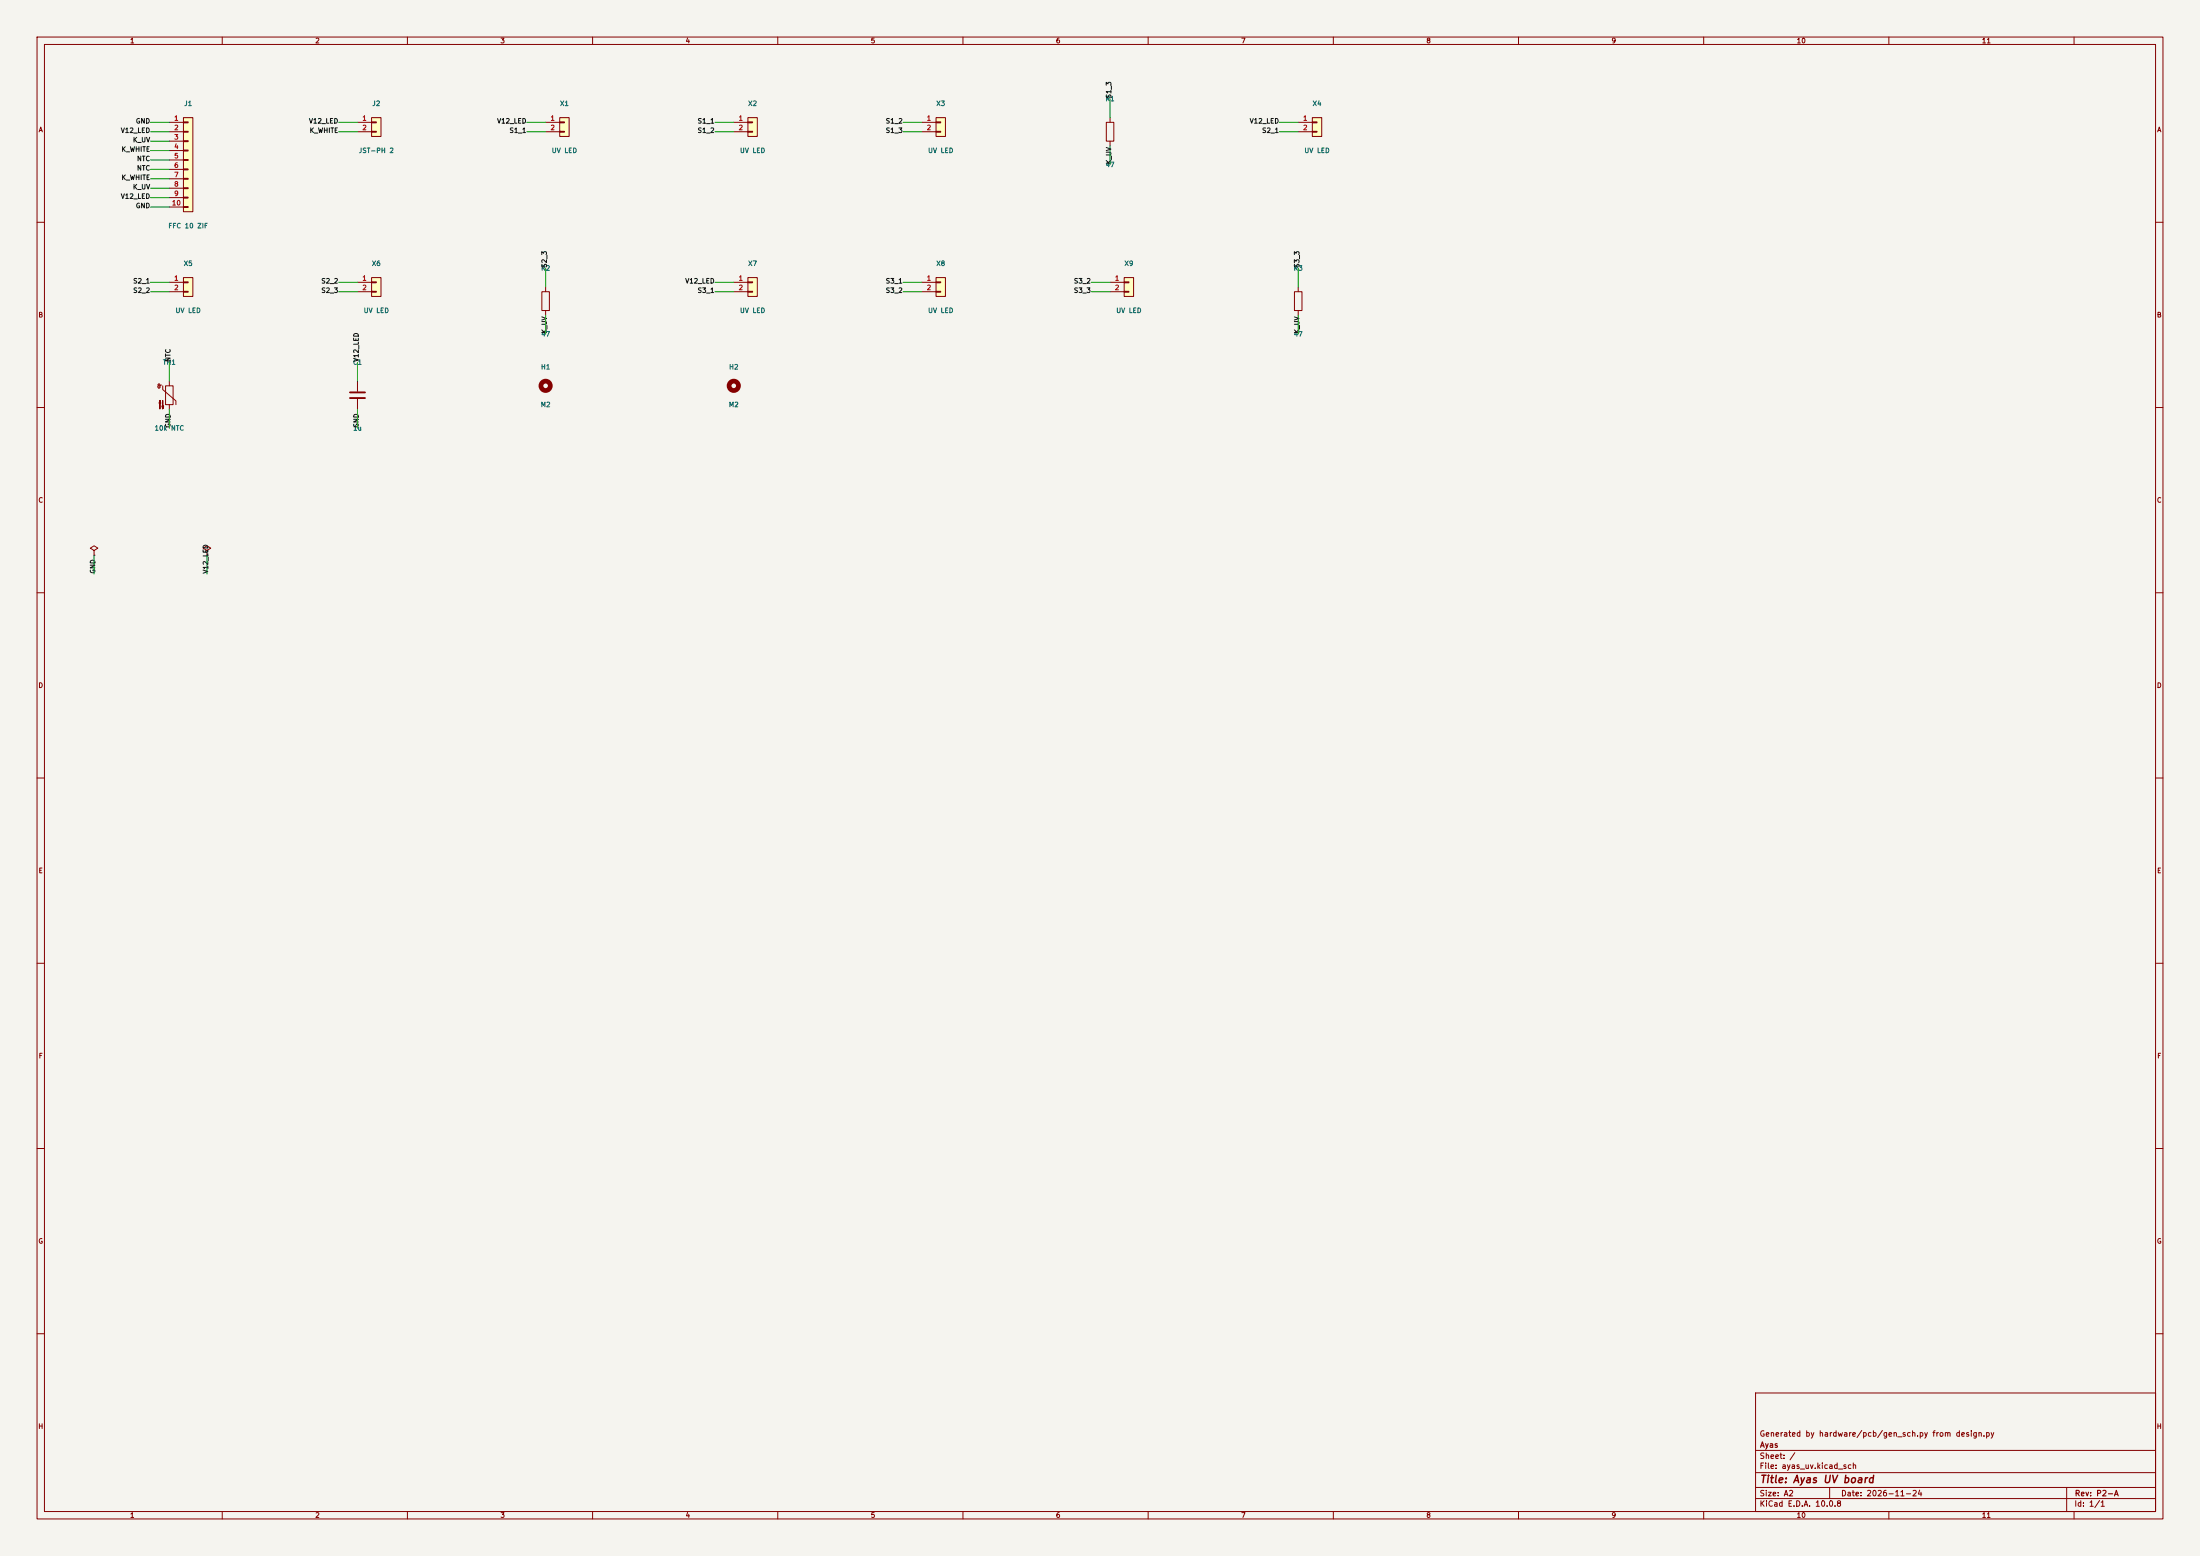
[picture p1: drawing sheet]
(kicad_sch
 (version 20250114)
 (generator "eeschema")
 (generator_version "9.0")
 (paper "A2")
 (title_block
  (title "Ayas UV board")
  (date "2026-11-24")
  (rev "P2-A")
  (company "Ayas")
  (comment 1 "Generated by hardware/pcb/gen_sch.py from design.py"))
 (lib_symbols
  (symbol
   "Connector_Generic:Conn_01x10"
   (pin_names
    (offset 1.016) (hide yes)) (exclude_from_sim no) (in_bom yes) (on_board yes)
   (in_pos_files yes)
   (duplicate_pin_numbers_are_jumpers no)
   (property
    "Reference"
    "J" (at 0 12.7 0) (show_name no) (do_not_autoplace no) (effects (font (size 1.27 1.27))))
   (property
    "Value"
    "Conn_01x10" (at 0 -15.24 0) (show_name no) (do_not_autoplace no) (effects (font (size 1.27 1.27))))
   (property
    "Footprint"
    "" (at 0 0 0) (show_name no) (do_not_autoplace no) (hide yes) (effects (font (size 1.27 1.27))))
   (property
    "Datasheet"
    "" (at 0 0 0) (show_name no) (do_not_autoplace no) (hide yes) (effects (font (size 1.27 1.27))))
   (property
    "Description"
    "Generic connector, single row, 01x10, script generated (kicad-library-utils/schlib/autogen/connector/)" (at 0 0 0) (show_name no) (do_not_autoplace no) (hide yes) (effects (font (size 1.27 1.27))))
   (property
    "ki_keywords"
    "connector" (at 0 0 0) (show_name no) (do_not_autoplace no) (hide yes) (effects (font (size 1.27 1.27))))
   (property
    "ki_fp_filters"
    "Connector*:*_1x??_*" (at 0 0 0) (show_name no) (do_not_autoplace no) (hide yes) (effects (font (size 1.27 1.27))))
   (symbol
    "Conn_01x10_1_1"
    (rectangle (start -1.27 11.43) (end 1.27 -13.97) (stroke (width 0.254) (type default)) (fill (type background)))
    (rectangle (start -1.27 10.287) (end 0 10.033) (stroke (width 0.1524) (type default)) (fill (type none)))
    (rectangle (start -1.27 7.747) (end 0 7.493) (stroke (width 0.1524) (type default)) (fill (type none)))
    (rectangle (start -1.27 5.207) (end 0 4.953) (stroke (width 0.1524) (type default)) (fill (type none)))
    (rectangle (start -1.27 2.667) (end 0 2.413) (stroke (width 0.1524) (type default)) (fill (type none)))
    (rectangle (start -1.27 0.127) (end 0 -0.127) (stroke (width 0.1524) (type default)) (fill (type none)))
    (rectangle (start -1.27 -2.413) (end 0 -2.667) (stroke (width 0.1524) (type default)) (fill (type none)))
    (rectangle (start -1.27 -4.953) (end 0 -5.207) (stroke (width 0.1524) (type default)) (fill (type none)))
    (rectangle (start -1.27 -7.493) (end 0 -7.747) (stroke (width 0.1524) (type default)) (fill (type none)))
    (rectangle (start -1.27 -10.033) (end 0 -10.287) (stroke (width 0.1524) (type default)) (fill (type none)))
    (rectangle (start -1.27 -12.573) (end 0 -12.827) (stroke (width 0.1524) (type default)) (fill (type none)))
    (pin
    passive
    line (at -5.08 10.16 0) (length 3.81) (name
    "Pin_1" (effects (font (size 1.27 1.27)))) (number
    "1" (effects (font (size 1.27 1.27)))))
    (pin
    passive
    line (at -5.08 7.62 0) (length 3.81) (name
    "Pin_2" (effects (font (size 1.27 1.27)))) (number
    "2" (effects (font (size 1.27 1.27)))))
    (pin
    passive
    line (at -5.08 5.08 0) (length 3.81) (name
    "Pin_3" (effects (font (size 1.27 1.27)))) (number
    "3" (effects (font (size 1.27 1.27)))))
    (pin
    passive
    line (at -5.08 2.54 0) (length 3.81) (name
    "Pin_4" (effects (font (size 1.27 1.27)))) (number
    "4" (effects (font (size 1.27 1.27)))))
    (pin
    passive
    line (at -5.08 0 0) (length 3.81) (name
    "Pin_5" (effects (font (size 1.27 1.27)))) (number
    "5" (effects (font (size 1.27 1.27)))))
    (pin
    passive
    line (at -5.08 -2.54 0) (length 3.81) (name
    "Pin_6" (effects (font (size 1.27 1.27)))) (number
    "6" (effects (font (size 1.27 1.27)))))
    (pin
    passive
    line (at -5.08 -5.08 0) (length 3.81) (name
    "Pin_7" (effects (font (size 1.27 1.27)))) (number
    "7" (effects (font (size 1.27 1.27)))))
    (pin
    passive
    line (at -5.08 -7.62 0) (length 3.81) (name
    "Pin_8" (effects (font (size 1.27 1.27)))) (number
    "8" (effects (font (size 1.27 1.27)))))
    (pin
    passive
    line (at -5.08 -10.16 0) (length 3.81) (name
    "Pin_9" (effects (font (size 1.27 1.27)))) (number
    "9" (effects (font (size 1.27 1.27)))))
    (pin
    passive
    line (at -5.08 -12.7 0) (length 3.81) (name
    "Pin_10" (effects (font (size 1.27 1.27)))) (number
    "10" (effects (font (size 1.27 1.27))))))
   (embedded_fonts no))
  (symbol
   "Connector_Generic:Conn_01x02"
   (pin_names
    (offset 1.016) (hide yes)) (exclude_from_sim no) (in_bom yes) (on_board yes)
   (in_pos_files yes)
   (duplicate_pin_numbers_are_jumpers no)
   (property
    "Reference"
    "J" (at 0 2.54 0) (show_name no) (do_not_autoplace no) (effects (font (size 1.27 1.27))))
   (property
    "Value"
    "Conn_01x02" (at 0 -5.08 0) (show_name no) (do_not_autoplace no) (effects (font (size 1.27 1.27))))
   (property
    "Footprint"
    "" (at 0 0 0) (show_name no) (do_not_autoplace no) (hide yes) (effects (font (size 1.27 1.27))))
   (property
    "Datasheet"
    "" (at 0 0 0) (show_name no) (do_not_autoplace no) (hide yes) (effects (font (size 1.27 1.27))))
   (property
    "Description"
    "Generic connector, single row, 01x02, script generated (kicad-library-utils/schlib/autogen/connector/)" (at 0 0 0) (show_name no) (do_not_autoplace no) (hide yes) (effects (font (size 1.27 1.27))))
   (property
    "ki_keywords"
    "connector" (at 0 0 0) (show_name no) (do_not_autoplace no) (hide yes) (effects (font (size 1.27 1.27))))
   (property
    "ki_fp_filters"
    "Connector*:*_1x??_*" (at 0 0 0) (show_name no) (do_not_autoplace no) (hide yes) (effects (font (size 1.27 1.27))))
   (symbol
    "Conn_01x02_1_1"
    (rectangle (start -1.27 1.27) (end 1.27 -3.81) (stroke (width 0.254) (type default)) (fill (type background)))
    (rectangle (start -1.27 0.127) (end 0 -0.127) (stroke (width 0.1524) (type default)) (fill (type none)))
    (rectangle (start -1.27 -2.413) (end 0 -2.667) (stroke (width 0.1524) (type default)) (fill (type none)))
    (pin
    passive
    line (at -5.08 0 0) (length 3.81) (name
    "Pin_1" (effects (font (size 1.27 1.27)))) (number
    "1" (effects (font (size 1.27 1.27)))))
    (pin
    passive
    line (at -5.08 -2.54 0) (length 3.81) (name
    "Pin_2" (effects (font (size 1.27 1.27)))) (number
    "2" (effects (font (size 1.27 1.27))))))
   (embedded_fonts no))
  (symbol
   "Device:R"
   (pin_numbers (hide yes))
   (pin_names
    (offset 0)) (exclude_from_sim no) (in_bom yes) (on_board yes)
   (in_pos_files yes)
   (duplicate_pin_numbers_are_jumpers no)
   (property
    "Reference"
    "R" (at 2.032 0 90) (show_name no) (do_not_autoplace no) (effects (font (size 1.27 1.27))))
   (property
    "Value"
    "R" (at 0 0 90) (show_name no) (do_not_autoplace no) (effects (font (size 1.27 1.27))))
   (property
    "Footprint"
    "" (at -1.778 0 90) (show_name no) (do_not_autoplace no) (hide yes) (effects (font (size 1.27 1.27))))
   (property
    "Datasheet"
    "" (at 0 0 0) (show_name no) (do_not_autoplace no) (hide yes) (effects (font (size 1.27 1.27))))
   (property
    "Description"
    "Resistor" (at 0 0 0) (show_name no) (do_not_autoplace no) (hide yes) (effects (font (size 1.27 1.27))))
   (property
    "ki_keywords"
    "R res resistor" (at 0 0 0) (show_name no) (do_not_autoplace no) (hide yes) (effects (font (size 1.27 1.27))))
   (property
    "ki_fp_filters"
    "R_*" (at 0 0 0) (show_name no) (do_not_autoplace no) (hide yes) (effects (font (size 1.27 1.27))))
   (symbol
    "R_0_1"
    (rectangle (start -1.016 -2.54) (end 1.016 2.54) (stroke (width 0.254) (type default)) (fill (type none))))
   (symbol
    "R_1_1"
    (pin
    passive
    line (at 0 3.81 270) (length 1.27) (name
    "" (effects (font (size 1.27 1.27)))) (number
    "1" (effects (font (size 1.27 1.27)))))
    (pin
    passive
    line (at 0 -3.81 90) (length 1.27) (name
    "" (effects (font (size 1.27 1.27)))) (number
    "2" (effects (font (size 1.27 1.27))))))
   (embedded_fonts no))
  (symbol
   "Device:Thermistor_NTC"
   (pin_numbers (hide yes))
   (pin_names
    (offset 0)) (exclude_from_sim no) (in_bom yes) (on_board yes)
   (in_pos_files yes)
   (duplicate_pin_numbers_are_jumpers no)
   (property
    "Reference"
    "TH" (at -4.445 0 90) (show_name no) (do_not_autoplace no) (effects (font (size 1.27 1.27))))
   (property
    "Value"
    "Thermistor_NTC" (at 3.175 0 90) (show_name no) (do_not_autoplace no) (effects (font (size 1.27 1.27))))
   (property
    "Footprint"
    "" (at 0 1.27 0) (show_name no) (do_not_autoplace no) (hide yes) (effects (font (size 1.27 1.27))))
   (property
    "Datasheet"
    "" (at 0 1.27 0) (show_name no) (do_not_autoplace no) (hide yes) (effects (font (size 1.27 1.27))))
   (property
    "Description"
    "Temperature dependent resistor, negative temperature coefficient" (at 0 0 0) (show_name no) (do_not_autoplace no) (hide yes) (effects (font (size 1.27 1.27))))
   (property
    "ki_keywords"
    "thermistor NTC resistor sensor RTD" (at 0 0 0) (show_name no) (do_not_autoplace no) (hide yes) (effects (font (size 1.27 1.27))))
   (property
    "ki_fp_filters"
    "R_* RV_*" (at 0 0 0) (show_name no) (do_not_autoplace no) (hide yes) (effects (font (size 1.27 1.27))))
   (symbol
    "Thermistor_NTC_0_1"
    (arc (start -3.175 2.413) (mid -3.0506 2.3165) (end -3.048 2.159) (stroke (width 0) (type default)) (fill (type none)))
    (arc (start -3.048 2.794) (mid -2.9736 2.9736) (end -2.794 3.048) (stroke (width 0) (type default)) (fill (type none)))
    (arc (start -2.794 3.048) (mid -2.6144 2.9736) (end -2.54 2.794) (stroke (width 0) (type default)) (fill (type none)))
    (arc (start -2.794 2.54) (mid -2.9736 2.6144) (end -3.048 2.794) (stroke (width 0) (type default)) (fill (type none)))
    (arc (start -2.794 1.905) (mid -2.9736 1.9794) (end -3.048 2.159) (stroke (width 0) (type default)) (fill (type none)))
    (arc (start -2.54 2.159) (mid -2.6144 1.9794) (end -2.794 1.905) (stroke (width 0) (type default)) (fill (type none)))
    (arc (start -2.159 2.794) (mid -2.434 2.5608) (end -2.794 2.54) (stroke (width 0) (type default)) (fill (type none)))
    (polyline (pts (xy -2.54 2.159) (xy -2.54 2.794)) (stroke (width 0) (type default)) (fill (type none)))
    (polyline (pts (xy -2.54 -3.683) (xy -2.54 -1.397) (xy -2.794 -2.159) (xy -2.286 -2.159) (xy -2.54 -1.397) (xy -2.54 -1.651)) (stroke (width 0) (type default)) (fill (type outline)))
    (polyline (pts (xy -1.778 2.54) (xy -1.778 1.524) (xy 1.778 -1.524) (xy 1.778 -2.54)) (stroke (width 0) (type default)) (fill (type none)))
    (polyline (pts (xy -1.778 -1.397) (xy -1.778 -3.683) (xy -2.032 -2.921) (xy -1.524 -2.921) (xy -1.778 -3.683) (xy -1.778 -3.429)) (stroke (width 0) (type default)) (fill (type outline)))
    (rectangle (start -1.016 2.54) (end 1.016 -2.54) (stroke (width 0.254) (type default)) (fill (type none))))
   (symbol
    "Thermistor_NTC_1_1"
    (pin
    passive
    line (at 0 3.81 270) (length 1.27) (name
    "" (effects (font (size 1.27 1.27)))) (number
    "1" (effects (font (size 1.27 1.27)))))
    (pin
    passive
    line (at 0 -3.81 90) (length 1.27) (name
    "" (effects (font (size 1.27 1.27)))) (number
    "2" (effects (font (size 1.27 1.27))))))
   (embedded_fonts no))
  (symbol
   "Device:C"
   (pin_numbers (hide yes))
   (pin_names
    (offset 0.254)) (exclude_from_sim no) (in_bom yes) (on_board yes)
   (in_pos_files yes)
   (duplicate_pin_numbers_are_jumpers no)
   (property
    "Reference"
    "C" (at 0.635 2.54 0) (show_name no) (do_not_autoplace no) (effects (font (size 1.27 1.27)) (justify left)))
   (property
    "Value"
    "C" (at 0.635 -2.54 0) (show_name no) (do_not_autoplace no) (effects (font (size 1.27 1.27)) (justify left)))
   (property
    "Footprint"
    "" (at 0.9652 -3.81 0) (show_name no) (do_not_autoplace no) (hide yes) (effects (font (size 1.27 1.27))))
   (property
    "Datasheet"
    "" (at 0 0 0) (show_name no) (do_not_autoplace no) (hide yes) (effects (font (size 1.27 1.27))))
   (property
    "Description"
    "Unpolarized capacitor" (at 0 0 0) (show_name no) (do_not_autoplace no) (hide yes) (effects (font (size 1.27 1.27))))
   (property
    "ki_keywords"
    "cap capacitor" (at 0 0 0) (show_name no) (do_not_autoplace no) (hide yes) (effects (font (size 1.27 1.27))))
   (property
    "ki_fp_filters"
    "C_*" (at 0 0 0) (show_name no) (do_not_autoplace no) (hide yes) (effects (font (size 1.27 1.27))))
   (symbol
    "C_0_1"
    (polyline (pts (xy -2.032 0.762) (xy 2.032 0.762)) (stroke (width 0.508) (type default)) (fill (type none)))
    (polyline (pts (xy -2.032 -0.762) (xy 2.032 -0.762)) (stroke (width 0.508) (type default)) (fill (type none))))
   (symbol
    "C_1_1"
    (pin
    passive
    line (at 0 3.81 270) (length 2.794) (name
    "" (effects (font (size 1.27 1.27)))) (number
    "1" (effects (font (size 1.27 1.27)))))
    (pin
    passive
    line (at 0 -3.81 90) (length 2.794) (name
    "" (effects (font (size 1.27 1.27)))) (number
    "2" (effects (font (size 1.27 1.27))))))
   (embedded_fonts no))
  (symbol
   "Mechanical:MountingHole"
   (pin_names
    (offset 1.016)) (exclude_from_sim no) (in_bom no) (on_board yes)
   (in_pos_files yes)
   (duplicate_pin_numbers_are_jumpers no)
   (property
    "Reference"
    "H" (at 0 5.08 0) (show_name no) (do_not_autoplace no) (effects (font (size 1.27 1.27))))
   (property
    "Value"
    "MountingHole" (at 0 3.175 0) (show_name no) (do_not_autoplace no) (effects (font (size 1.27 1.27))))
   (property
    "Footprint"
    "" (at 0 0 0) (show_name no) (do_not_autoplace no) (hide yes) (effects (font (size 1.27 1.27))))
   (property
    "Datasheet"
    "" (at 0 0 0) (show_name no) (do_not_autoplace no) (hide yes) (effects (font (size 1.27 1.27))))
   (property
    "Description"
    "Mounting Hole without connection" (at 0 0 0) (show_name no) (do_not_autoplace no) (hide yes) (effects (font (size 1.27 1.27))))
   (property
    "ki_keywords"
    "mounting hole" (at 0 0 0) (show_name no) (do_not_autoplace no) (hide yes) (effects (font (size 1.27 1.27))))
   (property
    "ki_fp_filters"
    "MountingHole*" (at 0 0 0) (show_name no) (do_not_autoplace no) (hide yes) (effects (font (size 1.27 1.27))))
   (symbol
    "MountingHole_0_1"
    (circle (center 0 0) (radius 1.27) (stroke (width 1.27) (type default)) (fill (type none))))
   (embedded_fonts no))
  (symbol
   "power:PWR_FLAG"
   (power global)
   (pin_numbers (hide yes))
   (pin_names
    (offset 0) (hide yes)) (exclude_from_sim no) (in_bom yes) (on_board yes)
   (in_pos_files yes)
   (duplicate_pin_numbers_are_jumpers no)
   (property
    "Reference"
    "#FLG" (at 0 1.905 0) (show_name no) (do_not_autoplace no) (hide yes) (effects (font (size 1.27 1.27))))
   (property
    "Value"
    "PWR_FLAG" (at 0 3.81 0) (show_name no) (do_not_autoplace no) (effects (font (size 1.27 1.27))))
   (property
    "Footprint"
    "" (at 0 0 0) (show_name no) (do_not_autoplace no) (hide yes) (effects (font (size 1.27 1.27))))
   (property
    "Datasheet"
    "" (at 0 0 0) (show_name no) (do_not_autoplace no) (hide yes) (effects (font (size 1.27 1.27))))
   (property
    "Description"
    "Special symbol for telling ERC where power comes from" (at 0 0 0) (show_name no) (do_not_autoplace no) (hide yes) (effects (font (size 1.27 1.27))))
   (property
    "ki_keywords"
    "flag power" (at 0 0 0) (show_name no) (do_not_autoplace no) (hide yes) (effects (font (size 1.27 1.27))))
   (symbol
    "PWR_FLAG_0_0"
    (pin
    power_out
    line (at 0 0 90) (length 0) (name
    "" (effects (font (size 1.27 1.27)))) (number
    "1" (effects (font (size 1.27 1.27))))))
   (symbol
    "PWR_FLAG_0_1"
    (polyline (pts (xy 0 0) (xy 0 1.27) (xy -1.016 1.905) (xy 0 2.54) (xy 1.016 1.905) (xy 0 1.27)) (stroke (width 0) (type default)) (fill (type none))))
   (embedded_fonts no)))
 (symbol
  (lib_id "Connector_Generic:Conn_01x10") (at 50.8 43.18 0) (unit 1) (exclude_from_sim no) (in_bom yes) (on_board yes) (dnp no)
  (property
   "Reference"
   "J1" (at 50.8 27.94 0) (effects (font (size 1.27 1.27))))
  (property
   "Value"
   "FFC 10 ZIF" (at 50.8 60.96 0) (effects (font (size 1.27 1.27))))
  (property
   "Footprint"
   "Connector_FFC-FPC:Molex_200528-0100_1x10-1MP_P1.00mm_Horizontal" (at 50.8 43.18 0) (effects (font (size 1.27 1.27)) (hide yes)))
  (property
   "Datasheet"
   "" (at 50.8 43.18 0) (effects (font (size 1.27 1.27)) (hide yes)))
  (property
   "MPN"
   "200528-0100 (Molex)" (at 50.8 43.18 0) (effects (font (size 1.27 1.27)) (hide yes)))
  (property
   "Note"
   "flex to the pod dock in the body front face" (at 50.8 43.18 0) (effects (font (size 1.27 1.27)) (hide yes)))
  (pin
   "1")
  (pin
   "2")
  (pin
   "3")
  (pin
   "4")
  (pin
   "5")
  (pin
   "6")
  (pin
   "7")
  (pin
   "8")
  (pin
   "9")
  (pin
   "10")
  (instances (project
    "ayas_uv" (path
    "/d7e08c6d-6551-49b2-8339-566bd74d6e7a" (reference "J1") (unit 1)))))
 (wire (pts (xy 45.72 33.02) (xy 40.64 33.02)) (stroke (width 0) (type default)))
 (label
  "GND" (at 40.64 33.02 180) (effects (font (size 1.27 1.27)) (justify right)))
 (wire (pts (xy 45.72 35.56) (xy 40.64 35.56)) (stroke (width 0) (type default)))
 (label
  "V12_LED" (at 40.64 35.56 180) (effects (font (size 1.27 1.27)) (justify right)))
 (wire (pts (xy 45.72 38.1) (xy 40.64 38.1)) (stroke (width 0) (type default)))
 (label
  "K_UV" (at 40.64 38.1 180) (effects (font (size 1.27 1.27)) (justify right)))
 (wire (pts (xy 45.72 40.64) (xy 40.64 40.64)) (stroke (width 0) (type default)))
 (label
  "K_WHITE" (at 40.64 40.64 180) (effects (font (size 1.27 1.27)) (justify right)))
 (wire (pts (xy 45.72 43.18) (xy 40.64 43.18)) (stroke (width 0) (type default)))
 (label
  "NTC" (at 40.64 43.18 180) (effects (font (size 1.27 1.27)) (justify right)))
 (wire (pts (xy 45.72 45.72) (xy 40.64 45.72)) (stroke (width 0) (type default)))
 (label
  "NTC" (at 40.64 45.72 180) (effects (font (size 1.27 1.27)) (justify right)))
 (wire (pts (xy 45.72 48.26) (xy 40.64 48.26)) (stroke (width 0) (type default)))
 (label
  "K_WHITE" (at 40.64 48.26 180) (effects (font (size 1.27 1.27)) (justify right)))
 (wire (pts (xy 45.72 50.8) (xy 40.64 50.8)) (stroke (width 0) (type default)))
 (label
  "K_UV" (at 40.64 50.8 180) (effects (font (size 1.27 1.27)) (justify right)))
 (wire (pts (xy 45.72 53.34) (xy 40.64 53.34)) (stroke (width 0) (type default)))
 (label
  "V12_LED" (at 40.64 53.34 180) (effects (font (size 1.27 1.27)) (justify right)))
 (wire (pts (xy 45.72 55.88) (xy 40.64 55.88)) (stroke (width 0) (type default)))
 (label
  "GND" (at 40.64 55.88 180) (effects (font (size 1.27 1.27)) (justify right)))
 (symbol
  (lib_id "Connector_Generic:Conn_01x02") (at 101.6 33.02 0) (unit 1) (exclude_from_sim no) (in_bom yes) (on_board yes) (dnp no)
  (property
   "Reference"
   "J2" (at 101.6 27.94 0) (effects (font (size 1.27 1.27))))
  (property
   "Value"
   "JST-PH 2" (at 101.6 40.64 0) (effects (font (size 1.27 1.27))))
  (property
   "Footprint"
   "Connector_JST:JST_PH_B2B-PH-K_1x02_P2.00mm_Vertical" (at 101.6 33.02 0) (effects (font (size 1.27 1.27)) (hide yes)))
  (property
   "Datasheet"
   "" (at 101.6 33.02 0) (effects (font (size 1.27 1.27)) (hide yes)))
  (property
   "MPN"
   "B2B-PH-K-S (JST)" (at 101.6 33.02 0) (effects (font (size 1.27 1.27)) (hide yes)))
  (property
   "Note"
   "WHITE: to the WHITE-L/R carrier J4" (at 101.6 33.02 0) (effects (font (size 1.27 1.27)) (hide yes)))
  (pin
   "1")
  (pin
   "2")
  (instances (project
    "ayas_uv" (path
    "/d7e08c6d-6551-49b2-8339-566bd74d6e7a" (reference "J2") (unit 1)))))
 (wire (pts (xy 96.52 33.02) (xy 91.44 33.02)) (stroke (width 0) (type default)))
 (label
  "V12_LED" (at 91.44 33.02 180) (effects (font (size 1.27 1.27)) (justify right)))
 (wire (pts (xy 96.52 35.56) (xy 91.44 35.56)) (stroke (width 0) (type default)))
 (label
  "K_WHITE" (at 91.44 35.56 180) (effects (font (size 1.27 1.27)) (justify right)))
 (symbol
  (lib_id "Connector_Generic:Conn_01x02") (at 152.4 33.02 0) (unit 1) (exclude_from_sim no) (in_bom yes) (on_board yes) (dnp no)
  (property
   "Reference"
   "X1" (at 152.4 27.94 0) (effects (font (size 1.27 1.27))))
  (property
   "Value"
   "UV LED" (at 152.4 40.64 0) (effects (font (size 1.27 1.27))))
  (property
   "Footprint"
   "Connector_PinSocket_2.54mm:PinSocket_1x02_P2.54mm_Vertical" (at 152.4 33.02 0) (effects (font (size 1.27 1.27)) (hide yes)))
  (property
   "Datasheet"
   "" (at 152.4 33.02 0) (effects (font (size 1.27 1.27)) (hide yes)))
  (property
   "MPN"
   "2-pin machined socket, 2.54 mm (Mill-Max 310-43-102-41-001000)" (at 152.4 33.02 0) (effects (font (size 1.27 1.27)) (hide yes)))
  (property
   "Note"
   "pin 1 = anode (+), square pad; 5 mm 395 nm UV LED plugs in" (at 152.4 33.02 0) (effects (font (size 1.27 1.27)) (hide yes)))
  (pin
   "1")
  (pin
   "2")
  (instances (project
    "ayas_uv" (path
    "/d7e08c6d-6551-49b2-8339-566bd74d6e7a" (reference "X1") (unit 1)))))
 (wire (pts (xy 147.32 33.02) (xy 142.24 33.02)) (stroke (width 0) (type default)))
 (label
  "V12_LED" (at 142.24 33.02 180) (effects (font (size 1.27 1.27)) (justify right)))
 (wire (pts (xy 147.32 35.56) (xy 142.24 35.56)) (stroke (width 0) (type default)))
 (label
  "S1_1" (at 142.24 35.56 180) (effects (font (size 1.27 1.27)) (justify right)))
 (symbol
  (lib_id "Connector_Generic:Conn_01x02") (at 203.2 33.02 0) (unit 1) (exclude_from_sim no) (in_bom yes) (on_board yes) (dnp no)
  (property
   "Reference"
   "X2" (at 203.2 27.94 0) (effects (font (size 1.27 1.27))))
  (property
   "Value"
   "UV LED" (at 203.2 40.64 0) (effects (font (size 1.27 1.27))))
  (property
   "Footprint"
   "Connector_PinSocket_2.54mm:PinSocket_1x02_P2.54mm_Vertical" (at 203.2 33.02 0) (effects (font (size 1.27 1.27)) (hide yes)))
  (property
   "Datasheet"
   "" (at 203.2 33.02 0) (effects (font (size 1.27 1.27)) (hide yes)))
  (property
   "MPN"
   "2-pin machined socket, 2.54 mm (Mill-Max 310-43-102-41-001000)" (at 203.2 33.02 0) (effects (font (size 1.27 1.27)) (hide yes)))
  (property
   "Note"
   "pin 1 = anode (+), square pad; 5 mm 395 nm UV LED plugs in" (at 203.2 33.02 0) (effects (font (size 1.27 1.27)) (hide yes)))
  (pin
   "1")
  (pin
   "2")
  (instances (project
    "ayas_uv" (path
    "/d7e08c6d-6551-49b2-8339-566bd74d6e7a" (reference "X2") (unit 1)))))
 (wire (pts (xy 198.12 33.02) (xy 193.04 33.02)) (stroke (width 0) (type default)))
 (label
  "S1_1" (at 193.04 33.02 180) (effects (font (size 1.27 1.27)) (justify right)))
 (wire (pts (xy 198.12 35.56) (xy 193.04 35.56)) (stroke (width 0) (type default)))
 (label
  "S1_2" (at 193.04 35.56 180) (effects (font (size 1.27 1.27)) (justify right)))
 (symbol
  (lib_id "Connector_Generic:Conn_01x02") (at 254 33.02 0) (unit 1) (exclude_from_sim no) (in_bom yes) (on_board yes) (dnp no)
  (property
   "Reference"
   "X3" (at 254 27.94 0) (effects (font (size 1.27 1.27))))
  (property
   "Value"
   "UV LED" (at 254 40.64 0) (effects (font (size 1.27 1.27))))
  (property
   "Footprint"
   "Connector_PinSocket_2.54mm:PinSocket_1x02_P2.54mm_Vertical" (at 254 33.02 0) (effects (font (size 1.27 1.27)) (hide yes)))
  (property
   "Datasheet"
   "" (at 254 33.02 0) (effects (font (size 1.27 1.27)) (hide yes)))
  (property
   "MPN"
   "2-pin machined socket, 2.54 mm (Mill-Max 310-43-102-41-001000)" (at 254 33.02 0) (effects (font (size 1.27 1.27)) (hide yes)))
  (property
   "Note"
   "pin 1 = anode (+), square pad; 5 mm 395 nm UV LED plugs in" (at 254 33.02 0) (effects (font (size 1.27 1.27)) (hide yes)))
  (pin
   "1")
  (pin
   "2")
  (instances (project
    "ayas_uv" (path
    "/d7e08c6d-6551-49b2-8339-566bd74d6e7a" (reference "X3") (unit 1)))))
 (wire (pts (xy 248.92 33.02) (xy 243.84 33.02)) (stroke (width 0) (type default)))
 (label
  "S1_2" (at 243.84 33.02 180) (effects (font (size 1.27 1.27)) (justify right)))
 (wire (pts (xy 248.92 35.56) (xy 243.84 35.56)) (stroke (width 0) (type default)))
 (label
  "S1_3" (at 243.84 35.56 180) (effects (font (size 1.27 1.27)) (justify right)))
 (symbol
  (lib_id "Device:R") (at 299.72 35.56 0) (unit 1) (exclude_from_sim no) (in_bom yes) (on_board yes) (dnp no)
  (property
   "Reference"
   "R1" (at 299.72 26.67 0) (effects (font (size 1.27 1.27))))
  (property
   "Value"
   "47" (at 299.72 44.45 0) (effects (font (size 1.27 1.27))))
  (property
   "Footprint"
   "Resistor_SMD:R_0805_2012Metric" (at 299.72 35.56 0) (effects (font (size 1.27 1.27)) (hide yes)))
  (property
   "Datasheet"
   "" (at 299.72 35.56 0) (effects (font (size 1.27 1.27)) (hide yes)))
  (property
   "MPN"
   "" (at 299.72 35.56 0) (effects (font (size 1.27 1.27)) (hide yes)))
  (pin
   "1")
  (pin
   "2")
  (instances (project
    "ayas_uv" (path
    "/d7e08c6d-6551-49b2-8339-566bd74d6e7a" (reference "R1") (unit 1)))))
 (wire (pts (xy 299.72 31.75) (xy 299.72 26.67)) (stroke (width 0) (type default)))
 (label
  "S1_3" (at 299.72 26.67 90) (effects (font (size 1.27 1.27)) (justify left)))
 (wire (pts (xy 299.72 39.37) (xy 299.72 44.45)) (stroke (width 0) (type default)))
 (label
  "K_UV" (at 299.72 44.45 270) (effects (font (size 1.27 1.27)) (justify left)))
 (symbol
  (lib_id "Connector_Generic:Conn_01x02") (at 355.6 33.02 0) (unit 1) (exclude_from_sim no) (in_bom yes) (on_board yes) (dnp no)
  (property
   "Reference"
   "X4" (at 355.6 27.94 0) (effects (font (size 1.27 1.27))))
  (property
   "Value"
   "UV LED" (at 355.6 40.64 0) (effects (font (size 1.27 1.27))))
  (property
   "Footprint"
   "Connector_PinSocket_2.54mm:PinSocket_1x02_P2.54mm_Vertical" (at 355.6 33.02 0) (effects (font (size 1.27 1.27)) (hide yes)))
  (property
   "Datasheet"
   "" (at 355.6 33.02 0) (effects (font (size 1.27 1.27)) (hide yes)))
  (property
   "MPN"
   "2-pin machined socket, 2.54 mm (Mill-Max 310-43-102-41-001000)" (at 355.6 33.02 0) (effects (font (size 1.27 1.27)) (hide yes)))
  (property
   "Note"
   "pin 1 = anode (+), square pad; 5 mm 395 nm UV LED plugs in" (at 355.6 33.02 0) (effects (font (size 1.27 1.27)) (hide yes)))
  (pin
   "1")
  (pin
   "2")
  (instances (project
    "ayas_uv" (path
    "/d7e08c6d-6551-49b2-8339-566bd74d6e7a" (reference "X4") (unit 1)))))
 (wire (pts (xy 350.52 33.02) (xy 345.44 33.02)) (stroke (width 0) (type default)))
 (label
  "V12_LED" (at 345.44 33.02 180) (effects (font (size 1.27 1.27)) (justify right)))
 (wire (pts (xy 350.52 35.56) (xy 345.44 35.56)) (stroke (width 0) (type default)))
 (label
  "S2_1" (at 345.44 35.56 180) (effects (font (size 1.27 1.27)) (justify right)))
 (symbol
  (lib_id "Connector_Generic:Conn_01x02") (at 50.8 76.2 0) (unit 1) (exclude_from_sim no) (in_bom yes) (on_board yes) (dnp no)
  (property
   "Reference"
   "X5" (at 50.8 71.12 0) (effects (font (size 1.27 1.27))))
  (property
   "Value"
   "UV LED" (at 50.8 83.82 0) (effects (font (size 1.27 1.27))))
  (property
   "Footprint"
   "Connector_PinSocket_2.54mm:PinSocket_1x02_P2.54mm_Vertical" (at 50.8 76.2 0) (effects (font (size 1.27 1.27)) (hide yes)))
  (property
   "Datasheet"
   "" (at 50.8 76.2 0) (effects (font (size 1.27 1.27)) (hide yes)))
  (property
   "MPN"
   "2-pin machined socket, 2.54 mm (Mill-Max 310-43-102-41-001000)" (at 50.8 76.2 0) (effects (font (size 1.27 1.27)) (hide yes)))
  (property
   "Note"
   "pin 1 = anode (+), square pad; 5 mm 395 nm UV LED plugs in" (at 50.8 76.2 0) (effects (font (size 1.27 1.27)) (hide yes)))
  (pin
   "1")
  (pin
   "2")
  (instances (project
    "ayas_uv" (path
    "/d7e08c6d-6551-49b2-8339-566bd74d6e7a" (reference "X5") (unit 1)))))
 (wire (pts (xy 45.72 76.2) (xy 40.64 76.2)) (stroke (width 0) (type default)))
 (label
  "S2_1" (at 40.64 76.2 180) (effects (font (size 1.27 1.27)) (justify right)))
 (wire (pts (xy 45.72 78.74) (xy 40.64 78.74)) (stroke (width 0) (type default)))
 (label
  "S2_2" (at 40.64 78.74 180) (effects (font (size 1.27 1.27)) (justify right)))
 (symbol
  (lib_id "Connector_Generic:Conn_01x02") (at 101.6 76.2 0) (unit 1) (exclude_from_sim no) (in_bom yes) (on_board yes) (dnp no)
  (property
   "Reference"
   "X6" (at 101.6 71.12 0) (effects (font (size 1.27 1.27))))
  (property
   "Value"
   "UV LED" (at 101.6 83.82 0) (effects (font (size 1.27 1.27))))
  (property
   "Footprint"
   "Connector_PinSocket_2.54mm:PinSocket_1x02_P2.54mm_Vertical" (at 101.6 76.2 0) (effects (font (size 1.27 1.27)) (hide yes)))
  (property
   "Datasheet"
   "" (at 101.6 76.2 0) (effects (font (size 1.27 1.27)) (hide yes)))
  (property
   "MPN"
   "2-pin machined socket, 2.54 mm (Mill-Max 310-43-102-41-001000)" (at 101.6 76.2 0) (effects (font (size 1.27 1.27)) (hide yes)))
  (property
   "Note"
   "pin 1 = anode (+), square pad; 5 mm 395 nm UV LED plugs in" (at 101.6 76.2 0) (effects (font (size 1.27 1.27)) (hide yes)))
  (pin
   "1")
  (pin
   "2")
  (instances (project
    "ayas_uv" (path
    "/d7e08c6d-6551-49b2-8339-566bd74d6e7a" (reference "X6") (unit 1)))))
 (wire (pts (xy 96.52 76.2) (xy 91.44 76.2)) (stroke (width 0) (type default)))
 (label
  "S2_2" (at 91.44 76.2 180) (effects (font (size 1.27 1.27)) (justify right)))
 (wire (pts (xy 96.52 78.74) (xy 91.44 78.74)) (stroke (width 0) (type default)))
 (label
  "S2_3" (at 91.44 78.74 180) (effects (font (size 1.27 1.27)) (justify right)))
 (symbol
  (lib_id "Device:R") (at 147.32 81.28 0) (unit 1) (exclude_from_sim no) (in_bom yes) (on_board yes) (dnp no)
  (property
   "Reference"
   "R2" (at 147.32 72.39 0) (effects (font (size 1.27 1.27))))
  (property
   "Value"
   "47" (at 147.32 90.17 0) (effects (font (size 1.27 1.27))))
  (property
   "Footprint"
   "Resistor_SMD:R_0805_2012Metric" (at 147.32 81.28 0) (effects (font (size 1.27 1.27)) (hide yes)))
  (property
   "Datasheet"
   "" (at 147.32 81.28 0) (effects (font (size 1.27 1.27)) (hide yes)))
  (property
   "MPN"
   "" (at 147.32 81.28 0) (effects (font (size 1.27 1.27)) (hide yes)))
  (pin
   "1")
  (pin
   "2")
  (instances (project
    "ayas_uv" (path
    "/d7e08c6d-6551-49b2-8339-566bd74d6e7a" (reference "R2") (unit 1)))))
 (wire (pts (xy 147.32 77.47) (xy 147.32 72.39)) (stroke (width 0) (type default)))
 (label
  "S2_3" (at 147.32 72.39 90) (effects (font (size 1.27 1.27)) (justify left)))
 (wire (pts (xy 147.32 85.09) (xy 147.32 90.17)) (stroke (width 0) (type default)))
 (label
  "K_UV" (at 147.32 90.17 270) (effects (font (size 1.27 1.27)) (justify left)))
 (symbol
  (lib_id "Connector_Generic:Conn_01x02") (at 203.2 76.2 0) (unit 1) (exclude_from_sim no) (in_bom yes) (on_board yes) (dnp no)
  (property
   "Reference"
   "X7" (at 203.2 71.12 0) (effects (font (size 1.27 1.27))))
  (property
   "Value"
   "UV LED" (at 203.2 83.82 0) (effects (font (size 1.27 1.27))))
  (property
   "Footprint"
   "Connector_PinSocket_2.54mm:PinSocket_1x02_P2.54mm_Vertical" (at 203.2 76.2 0) (effects (font (size 1.27 1.27)) (hide yes)))
  (property
   "Datasheet"
   "" (at 203.2 76.2 0) (effects (font (size 1.27 1.27)) (hide yes)))
  (property
   "MPN"
   "2-pin machined socket, 2.54 mm (Mill-Max 310-43-102-41-001000)" (at 203.2 76.2 0) (effects (font (size 1.27 1.27)) (hide yes)))
  (property
   "Note"
   "pin 1 = anode (+), square pad; 5 mm 395 nm UV LED plugs in" (at 203.2 76.2 0) (effects (font (size 1.27 1.27)) (hide yes)))
  (pin
   "1")
  (pin
   "2")
  (instances (project
    "ayas_uv" (path
    "/d7e08c6d-6551-49b2-8339-566bd74d6e7a" (reference "X7") (unit 1)))))
 (wire (pts (xy 198.12 76.2) (xy 193.04 76.2)) (stroke (width 0) (type default)))
 (label
  "V12_LED" (at 193.04 76.2 180) (effects (font (size 1.27 1.27)) (justify right)))
 (wire (pts (xy 198.12 78.74) (xy 193.04 78.74)) (stroke (width 0) (type default)))
 (label
  "S3_1" (at 193.04 78.74 180) (effects (font (size 1.27 1.27)) (justify right)))
 (symbol
  (lib_id "Connector_Generic:Conn_01x02") (at 254 76.2 0) (unit 1) (exclude_from_sim no) (in_bom yes) (on_board yes) (dnp no)
  (property
   "Reference"
   "X8" (at 254 71.12 0) (effects (font (size 1.27 1.27))))
  (property
   "Value"
   "UV LED" (at 254 83.82 0) (effects (font (size 1.27 1.27))))
  (property
   "Footprint"
   "Connector_PinSocket_2.54mm:PinSocket_1x02_P2.54mm_Vertical" (at 254 76.2 0) (effects (font (size 1.27 1.27)) (hide yes)))
  (property
   "Datasheet"
   "" (at 254 76.2 0) (effects (font (size 1.27 1.27)) (hide yes)))
  (property
   "MPN"
   "2-pin machined socket, 2.54 mm (Mill-Max 310-43-102-41-001000)" (at 254 76.2 0) (effects (font (size 1.27 1.27)) (hide yes)))
  (property
   "Note"
   "pin 1 = anode (+), square pad; 5 mm 395 nm UV LED plugs in" (at 254 76.2 0) (effects (font (size 1.27 1.27)) (hide yes)))
  (pin
   "1")
  (pin
   "2")
  (instances (project
    "ayas_uv" (path
    "/d7e08c6d-6551-49b2-8339-566bd74d6e7a" (reference "X8") (unit 1)))))
 (wire (pts (xy 248.92 76.2) (xy 243.84 76.2)) (stroke (width 0) (type default)))
 (label
  "S3_1" (at 243.84 76.2 180) (effects (font (size 1.27 1.27)) (justify right)))
 (wire (pts (xy 248.92 78.74) (xy 243.84 78.74)) (stroke (width 0) (type default)))
 (label
  "S3_2" (at 243.84 78.74 180) (effects (font (size 1.27 1.27)) (justify right)))
 (symbol
  (lib_id "Connector_Generic:Conn_01x02") (at 304.8 76.2 0) (unit 1) (exclude_from_sim no) (in_bom yes) (on_board yes) (dnp no)
  (property
   "Reference"
   "X9" (at 304.8 71.12 0) (effects (font (size 1.27 1.27))))
  (property
   "Value"
   "UV LED" (at 304.8 83.82 0) (effects (font (size 1.27 1.27))))
  (property
   "Footprint"
   "Connector_PinSocket_2.54mm:PinSocket_1x02_P2.54mm_Vertical" (at 304.8 76.2 0) (effects (font (size 1.27 1.27)) (hide yes)))
  (property
   "Datasheet"
   "" (at 304.8 76.2 0) (effects (font (size 1.27 1.27)) (hide yes)))
  (property
   "MPN"
   "2-pin machined socket, 2.54 mm (Mill-Max 310-43-102-41-001000)" (at 304.8 76.2 0) (effects (font (size 1.27 1.27)) (hide yes)))
  (property
   "Note"
   "pin 1 = anode (+), square pad; 5 mm 395 nm UV LED plugs in" (at 304.8 76.2 0) (effects (font (size 1.27 1.27)) (hide yes)))
  (pin
   "1")
  (pin
   "2")
  (instances (project
    "ayas_uv" (path
    "/d7e08c6d-6551-49b2-8339-566bd74d6e7a" (reference "X9") (unit 1)))))
 (wire (pts (xy 299.72 76.2) (xy 294.64 76.2)) (stroke (width 0) (type default)))
 (label
  "S3_2" (at 294.64 76.2 180) (effects (font (size 1.27 1.27)) (justify right)))
 (wire (pts (xy 299.72 78.74) (xy 294.64 78.74)) (stroke (width 0) (type default)))
 (label
  "S3_3" (at 294.64 78.74 180) (effects (font (size 1.27 1.27)) (justify right)))
 (symbol
  (lib_id "Device:R") (at 350.52 81.28 0) (unit 1) (exclude_from_sim no) (in_bom yes) (on_board yes) (dnp no)
  (property
   "Reference"
   "R3" (at 350.52 72.39 0) (effects (font (size 1.27 1.27))))
  (property
   "Value"
   "47" (at 350.52 90.17 0) (effects (font (size 1.27 1.27))))
  (property
   "Footprint"
   "Resistor_SMD:R_0805_2012Metric" (at 350.52 81.28 0) (effects (font (size 1.27 1.27)) (hide yes)))
  (property
   "Datasheet"
   "" (at 350.52 81.28 0) (effects (font (size 1.27 1.27)) (hide yes)))
  (property
   "MPN"
   "" (at 350.52 81.28 0) (effects (font (size 1.27 1.27)) (hide yes)))
  (pin
   "1")
  (pin
   "2")
  (instances (project
    "ayas_uv" (path
    "/d7e08c6d-6551-49b2-8339-566bd74d6e7a" (reference "R3") (unit 1)))))
 (wire (pts (xy 350.52 77.47) (xy 350.52 72.39)) (stroke (width 0) (type default)))
 (label
  "S3_3" (at 350.52 72.39 90) (effects (font (size 1.27 1.27)) (justify left)))
 (wire (pts (xy 350.52 85.09) (xy 350.52 90.17)) (stroke (width 0) (type default)))
 (label
  "K_UV" (at 350.52 90.17 270) (effects (font (size 1.27 1.27)) (justify left)))
 (symbol
  (lib_id "Device:Thermistor_NTC") (at 45.72 106.68 0) (unit 1) (exclude_from_sim no) (in_bom yes) (on_board yes) (dnp no)
  (property
   "Reference"
   "TH1" (at 45.72 97.79 0) (effects (font (size 1.27 1.27))))
  (property
   "Value"
   "10k NTC" (at 45.72 115.57 0) (effects (font (size 1.27 1.27))))
  (property
   "Footprint"
   "Resistor_SMD:R_0603_1608Metric" (at 45.72 106.68 0) (effects (font (size 1.27 1.27)) (hide yes)))
  (property
   "Datasheet"
   "" (at 45.72 106.68 0) (effects (font (size 1.27 1.27)) (hide yes)))
  (property
   "MPN"
   "NCP18XH103F03RB (Murata)" (at 45.72 106.68 0) (effects (font (size 1.27 1.27)) (hide yes)))
  (property
   "Note"
   "LED temperature" (at 45.72 106.68 0) (effects (font (size 1.27 1.27)) (hide yes)))
  (pin
   "1")
  (pin
   "2")
  (instances (project
    "ayas_uv" (path
    "/d7e08c6d-6551-49b2-8339-566bd74d6e7a" (reference "TH1") (unit 1)))))
 (wire (pts (xy 45.72 102.87) (xy 45.72 97.79)) (stroke (width 0) (type default)))
 (label
  "NTC" (at 45.72 97.79 90) (effects (font (size 1.27 1.27)) (justify left)))
 (wire (pts (xy 45.72 110.49) (xy 45.72 115.57)) (stroke (width 0) (type default)))
 (label
  "GND" (at 45.72 115.57 270) (effects (font (size 1.27 1.27)) (justify left)))
 (symbol
  (lib_id "Device:C") (at 96.52 106.68 0) (unit 1) (exclude_from_sim no) (in_bom yes) (on_board yes) (dnp no)
  (property
   "Reference"
   "C1" (at 96.52 97.79 0) (effects (font (size 1.27 1.27))))
  (property
   "Value"
   "1u" (at 96.52 115.57 0) (effects (font (size 1.27 1.27))))
  (property
   "Footprint"
   "Capacitor_SMD:C_0805_2012Metric" (at 96.52 106.68 0) (effects (font (size 1.27 1.27)) (hide yes)))
  (property
   "Datasheet"
   "" (at 96.52 106.68 0) (effects (font (size 1.27 1.27)) (hide yes)))
  (property
   "MPN"
   "25 V" (at 96.52 106.68 0) (effects (font (size 1.27 1.27)) (hide yes)))
  (pin
   "1")
  (pin
   "2")
  (instances (project
    "ayas_uv" (path
    "/d7e08c6d-6551-49b2-8339-566bd74d6e7a" (reference "C1") (unit 1)))))
 (wire (pts (xy 96.52 102.87) (xy 96.52 97.79)) (stroke (width 0) (type default)))
 (label
  "V12_LED" (at 96.52 97.79 90) (effects (font (size 1.27 1.27)) (justify left)))
 (wire (pts (xy 96.52 110.49) (xy 96.52 115.57)) (stroke (width 0) (type default)))
 (label
  "GND" (at 96.52 115.57 270) (effects (font (size 1.27 1.27)) (justify left)))
 (symbol
  (lib_id "Mechanical:MountingHole") (at 147.32 104.14 0) (unit 1) (exclude_from_sim no) (in_bom yes) (on_board yes) (dnp no)
  (property
   "Reference"
   "H1" (at 147.32 99.06 0) (effects (font (size 1.27 1.27))))
  (property
   "Value"
   "M2" (at 147.32 109.22 0) (effects (font (size 1.27 1.27))))
  (property
   "Footprint"
   "MountingHole:MountingHole_2.2mm_M2" (at 147.32 104.14 0) (effects (font (size 1.27 1.27)) (hide yes)))
  (property
   "Datasheet"
   "" (at 147.32 104.14 0) (effects (font (size 1.27 1.27)) (hide yes)))
  (property
   "MPN"
   "" (at 147.32 104.14 0) (effects (font (size 1.27 1.27)) (hide yes)))
  (instances (project
    "ayas_uv" (path
    "/d7e08c6d-6551-49b2-8339-566bd74d6e7a" (reference "H1") (unit 1)))))
 (symbol
  (lib_id "Mechanical:MountingHole") (at 198.12 104.14 0) (unit 1) (exclude_from_sim no) (in_bom yes) (on_board yes) (dnp no)
  (property
   "Reference"
   "H2" (at 198.12 99.06 0) (effects (font (size 1.27 1.27))))
  (property
   "Value"
   "M2" (at 198.12 109.22 0) (effects (font (size 1.27 1.27))))
  (property
   "Footprint"
   "MountingHole:MountingHole_2.2mm_M2" (at 198.12 104.14 0) (effects (font (size 1.27 1.27)) (hide yes)))
  (property
   "Datasheet"
   "" (at 198.12 104.14 0) (effects (font (size 1.27 1.27)) (hide yes)))
  (property
   "MPN"
   "" (at 198.12 104.14 0) (effects (font (size 1.27 1.27)) (hide yes)))
  (instances (project
    "ayas_uv" (path
    "/d7e08c6d-6551-49b2-8339-566bd74d6e7a" (reference "H2") (unit 1)))))
 (symbol
  (lib_id "power:PWR_FLAG") (at 25.4 149.86 0) (unit 1) (exclude_from_sim no) (in_bom no) (on_board no) (dnp no)
  (property
   "Reference"
   "#FLG01" (at 25.4 144.86 0) (effects (font (size 1.27 1.27)) (hide yes)))
  (property
   "Value"
   "PWR_FLAG" (at 25.4 146.36 0) (effects (font (size 1.27 1.27)) (hide yes)))
  (property
   "Footprint"
   "" (at 25.4 149.86 0) (effects (font (size 1.27 1.27)) (hide yes)))
  (pin
   "1")
  (instances (project
    "ayas_uv" (path
    "/d7e08c6d-6551-49b2-8339-566bd74d6e7a" (reference "#FLG01") (unit 1)))))
 (wire (pts (xy 25.4 149.86) (xy 25.4 154.94)) (stroke (width 0) (type default)))
 (label
  "GND" (at 25.4 154.94 270) (effects (font (size 1.27 1.27)) (justify left)))
 (symbol
  (lib_id "power:PWR_FLAG") (at 55.88 149.86 0) (unit 1) (exclude_from_sim no) (in_bom no) (on_board no) (dnp no)
  (property
   "Reference"
   "#FLG02" (at 55.88 144.86 0) (effects (font (size 1.27 1.27)) (hide yes)))
  (property
   "Value"
   "PWR_FLAG" (at 55.88 146.36 0) (effects (font (size 1.27 1.27)) (hide yes)))
  (property
   "Footprint"
   "" (at 55.88 149.86 0) (effects (font (size 1.27 1.27)) (hide yes)))
  (pin
   "1")
  (instances (project
    "ayas_uv" (path
    "/d7e08c6d-6551-49b2-8339-566bd74d6e7a" (reference "#FLG02") (unit 1)))))
 (wire (pts (xy 55.88 149.86) (xy 55.88 154.94)) (stroke (width 0) (type default)))
 (label
  "V12_LED" (at 55.88 154.94 270) (effects (font (size 1.27 1.27)) (justify left)))
 (sheet_instances (path
   "/"
   (page "1"))))
